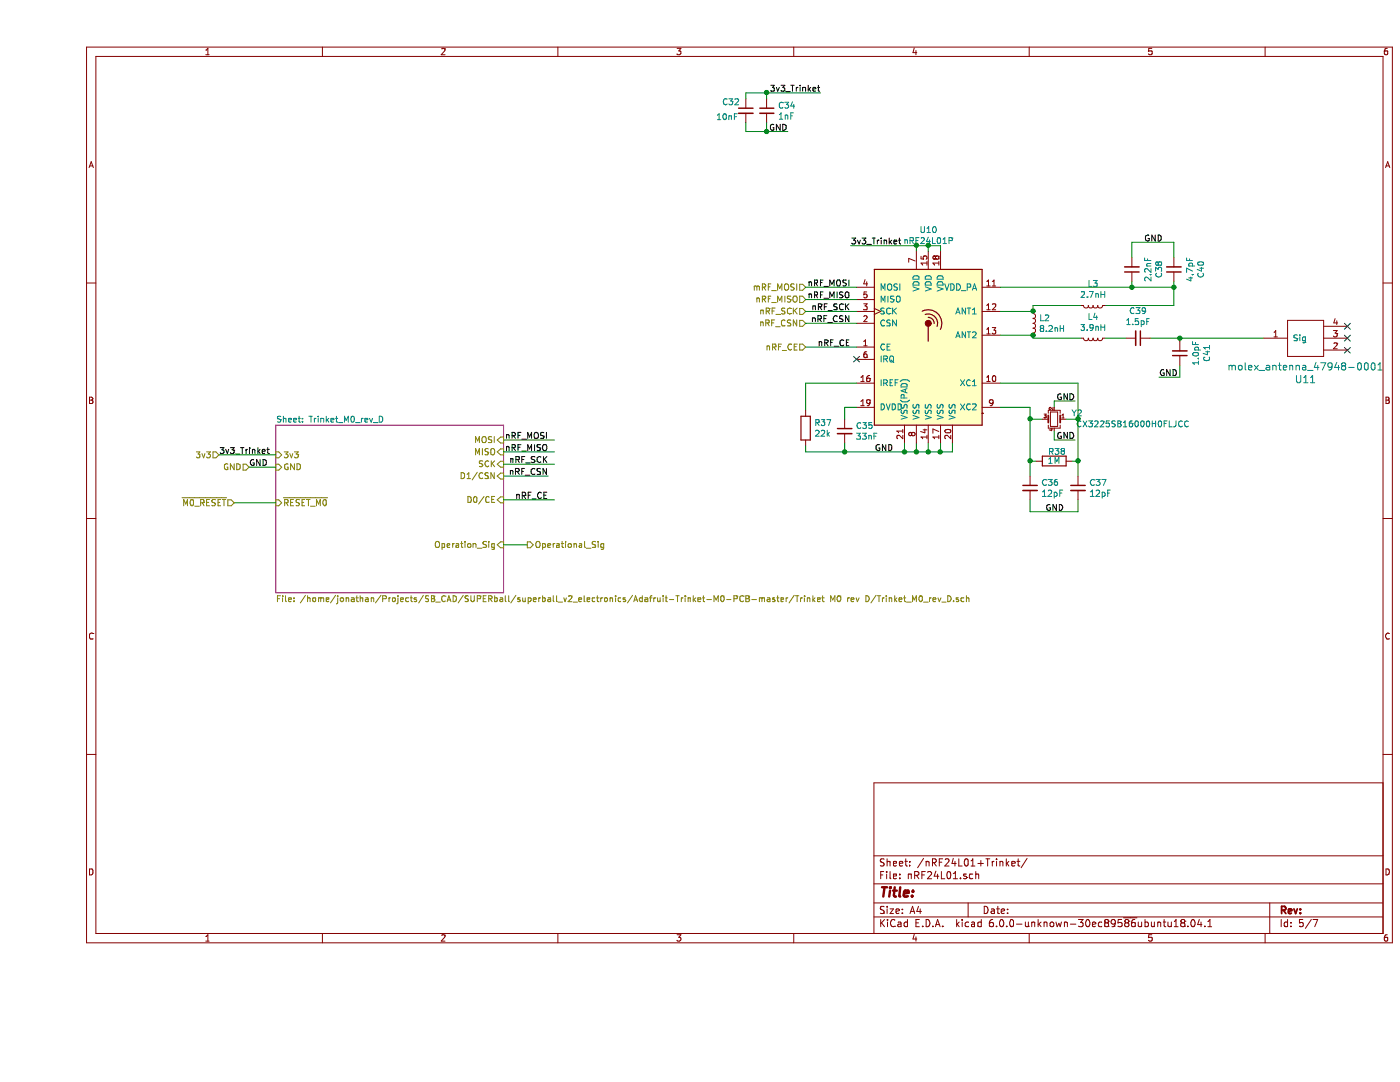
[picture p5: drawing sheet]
EESchema Schematic File Version 5
LIBS:main_board_onion-cache
EELAYER 29 0
EELAYER END
$Descr A4 11693 8268
encoding utf-8
Sheet 5 7
Title ""
Date ""
Rev ""
Comp ""
Comment1 ""
Comment2 ""
Comment3 ""
Comment4 ""
$EndDescr
$Comp
L Device:C_Small C34
U 1 1
P 6075 925
F 0 "C34" H 6167 971 50  0000 L CNN
F 1 "1nF" H 6167 880 50  0000 L CNN
F 2 "Capacitor_SMD:C_0402_1005Metric" H 6075 925 50  0001 C CNN
F 3 "~" H 6075 925 50  0001 C CNN
	1    6075 925 
	1    0    0    -1  
$EndComp
Wire Wire Line
	6075 825  6075 775 
Wire Wire Line
	5900 775  6075 775 
$Comp
L Device:C_Small C32
U 1 1
P 5900 925
F 0 "C32" H 5700 1000 50  0000 L CNN
F 1 "10nF" H 5650 875 50  0000 L CNN
F 2 "Capacitor_SMD:C_0402_1005Metric" H 5900 925 50  0001 C CNN
F 3 "~" H 5900 925 50  0001 C CNN
	1    5900 925 
	1    0    0    -1  
$EndComp
Wire Wire Line
	8325 3850 8275 3850
Wire Wire Line
	9125 2400 9475 2400
Wire Wire Line
	7525 2100 7525 2050
Wire Wire Line
	8275 4275 8675 4275
$Comp
L Device:C_Small C36
U 1 1
P 8275 4075
F 0 "C36" H 8367 4121 50  0000 L CNN
F 1 "12pF" H 8367 4030 50  0000 L CNN
F 2 "Capacitor_SMD:C_0402_1005Metric" H 8275 4075 50  0001 C CNN
F 3 "~" H 8275 4075 50  0001 C CNN
	1    8275 4075
	1    0    0    -1  
$EndComp
Connection ~ 6725 3775
Wire Wire Line
	7425 3700 7425 3775
Wire Wire Line
	7525 2050 7425 2050
Connection ~ 6075 1100
Wire Wire Line
	6075 1100 6250 1100
Wire Wire Line
	8275 3500 8275 3850
Text Label 8650 3675 2    50   ~ 0
GND
Wire Wire Line
	8275 3400 8275 3500
Wire Wire Line
	5900 1025 5900 1100
Text HLabel 6400 2900 0    50   Input ~ 0
nRF_CE
Connection ~ 8675 3500
Connection ~ 7425 2050
Wire Wire Line
	8275 4175 8275 4275
Wire Wire Line
	7625 3775 7525 3775
Text Label 6775 2500 2    50   ~ 0
nRF_MISO
Wire Wire Line
	7325 2100 7325 2050
Wire Wire Line
	9475 2150 9475 2025
Connection ~ 7325 2050
Connection ~ 6075 775 
Text HLabel 6400 2600 0    50   Input ~ 0
nRF_SCK
Wire Wire Line
	7425 2050 7325 2050
Wire Wire Line
	7325 3700 7325 3775
Wire Wire Line
	7625 3700 7625 3775
Wire Wire Line
	8375 3500 8275 3500
Connection ~ 7525 3775
Wire Wire Line
	7525 3775 7425 3775
Text HLabel 6400 2700 0    50   Input ~ 0
nRF_CSN
Wire Wire Line
	7525 3700 7525 3775
Wire Wire Line
	9275 2825 9525 2825
Wire Wire Line
	7425 2100 7425 2050
Wire Wire Line
	6075 1025 6075 1100
Text HLabel 6400 2400 0    50   Input ~ 0
mRF_MOSI
Wire Wire Line
	8475 3675 8650 3675
Wire Wire Line
	8300 2550 8700 2550
Connection ~ 9125 2400
NoConn ~ 10925 2925
$Comp
L Device:C_Small C35
U 1 1
P 6725 3600
F 0 "C35" H 6817 3646 50  0000 L CNN
F 1 "33nF" H 6817 3555 50  0000 L CNN
F 2 "Capacitor_SMD:C_0402_1005Metric" H 6725 3600 50  0001 C CNN
F 3 "~" H 6725 3600 50  0001 C CNN
	1    6725 3600
	1    0    0    -1  
$EndComp
Connection ~ 9475 2400
Connection ~ 8275 3500
Connection ~ 8300 2800
Wire Wire Line
	9475 2025 9125 2025
Text Label 9350 3150 0    50   ~ 0
GND
Wire Wire Line
	9125 2350 9125 2400
Wire Wire Line
	9525 3050 9525 3150
Wire Wire Line
	9475 2550 8900 2550
Text Label 6250 1100 2    50   ~ 0
GND
Wire Wire Line
	5900 825  5900 775 
Text HLabel 1750 3900 0    50   Input ~ 0
GND
Wire Wire Line
	8475 3400 8475 3350
Wire Wire Line
	8475 3350 8650 3350
Wire Wire Line
	9475 2400 9475 2550
Wire Wire Line
	8300 2800 8300 2825
Text Label 8400 4275 0    50   ~ 0
GND
Wire Wire Line
	9125 2025 9125 2150
NoConn ~ 10925 2825
Wire Wire Line
	8300 2825 8700 2825
Wire Wire Line
	9475 2350 9475 2400
Text Label 6775 2400 2    50   ~ 0
nRF_MOSI
Text HLabel 6400 2500 0    50   Input ~ 0
nRF_MISO
$Comp
L New_nRF24:nRF24L01P U10
U 1 1
P 7425 2900
F 0 "U10" H 7425 3881 50  0000 C CNN
F 1 "nRF24L01P" H 7425 3790 50  0000 C CNN
F 2 "Package_DFN_QFN:QFN-20-1EP_4x4mm_P0.5mm_EP2.5x2.5mm" H 7625 3700 50  0001 L CIN
F 3 "http://www.nordicsemi.com/eng/content/download/2726/34069/file/nRF24L01P_Product_Specification_1_0.pdf" H 7425 3000 50  0001 C CNN
	1    7425 2900
	1    0    0    -1  
$EndComp
Text Label 6775 2600 2    50   ~ 0
nRF_SCK
$Comp
L Device:Crystal_GND24_Small Y2
U 1 1
P 8475 3500
F 0 "Y2" H 8331 3454 50  0000 R CNN
F 1 " CX3225SB16000H0FLJCC " H 8331 3545 50  0000 R CNN
F 2 "Crystal:Crystal_SMD_3225-4Pin_3.2x2.5mm" H 8475 3500 50  0001 C CNN
F 3 "https://media.digikey.com/pdf/Data%20Sheets/AVX%20PDFs/CX3225SB_UKY1C-H1-16357-00_Spec.pdf" H 8475 3500 50  0001 C CNN
	1    8475 3500
	-1   0    0    1   
$EndComp
Wire Wire Line
	8675 3850 8675 3975
Wire Wire Line
	8025 3400 8275 3400
Connection ~ 9525 2825
$Comp
L Device:R R38
U 1 1
P 8475 3850
F 0 "R38" V 8550 3825 50  0000 C CNN
F 1 "1M" V 8475 3850 50  0000 C CNN
F 2 "Resistor_SMD:R_0402_1005Metric" V 8405 3850 50  0001 C CNN
F 3 "~" H 8475 3850 50  0001 C CNN
	1    8475 3850
	0    -1   -1   0   
$EndComp
Text Label 6975 3775 0    50   ~ 0
GND
Wire Wire Line
	8575 3500 8675 3500
Text Label 8650 3350 2    50   ~ 0
GND
Wire Wire Line
	9525 2825 10225 2825
Wire Wire Line
	6825 3400 6725 3400
$Comp
L Device:L_Small L4
U 1 1
P 8800 2825
F 0 "L4" V 8619 2825 50  0000 C CNN
F 1 "3.9nH" V 8710 2825 50  0000 C CNN
F 2 "Inductor_SMD:L_0402_1005Metric" H 8800 2825 50  0001 C CNN
F 3 "~" H 8800 2825 50  0001 C CNN
	1    8800 2825
	0    1    1    0   
$EndComp
Wire Wire Line
	9525 3150 9350 3150
$Comp
L Device:C_Small C40
U 1 1
P 9475 2250
F 0 "C40" V 9246 2250 50  0000 C CNN
F 1 "4.7pF" V 9337 2250 50  0000 C CNN
F 2 "Capacitor_SMD:C_0402_1005Metric" H 9475 2250 50  0001 C CNN
F 3 "~" H 9475 2250 50  0001 C CNN
	1    9475 2250
	-1   0    0    1   
$EndComp
$Comp
L Device:L_Small L3
U 1 1
P 8800 2550
F 0 "L3" V 8619 2550 50  0000 C CNN
F 1 "2.7nH" V 8710 2550 50  0000 C CNN
F 2 "Inductor_SMD:L_0402_1005Metric" H 8800 2550 50  0001 C CNN
F 3 "~" H 8800 2550 50  0001 C CNN
	1    8800 2550
	0    1    1    0   
$EndComp
Text Label 9225 2025 0    50   ~ 0
GND
Wire Wire Line
	6400 3775 6725 3775
Wire Wire Line
	6400 3200 6400 3425
$Comp
L Device:R R37
U 1 1
P 6400 3575
F 0 "R37" H 6470 3621 50  0000 L CNN
F 1 "22k" H 6470 3530 50  0000 L CNN
F 2 "Resistor_SMD:R_0402_1005Metric" V 6330 3575 50  0001 C CNN
F 3 "~" H 6400 3575 50  0001 C CNN
	1    6400 3575
	1    0    0    -1  
$EndComp
Connection ~ 8275 3850
Wire Wire Line
	8025 2800 8300 2800
Wire Wire Line
	6825 3200 6400 3200
Wire Wire Line
	8625 3850 8675 3850
$Comp
L Device:C_Small C39
U 1 1
P 9175 2825
F 0 "C39" V 8946 2825 50  0000 C CNN
F 1 "1.5pF" V 9037 2825 50  0000 C CNN
F 2 "Capacitor_SMD:C_0402_1005Metric" H 9175 2825 50  0001 C CNN
F 3 "~" H 9175 2825 50  0001 C CNN
	1    9175 2825
	0    1    1    0   
$EndComp
Wire Wire Line
	8300 2600 8300 2550
Wire Wire Line
	8025 3200 8675 3200
Connection ~ 8675 3850
$Comp
L antenna:molex_antenna_47948-0001 U11
U 1 1
P 10575 2825
F 0 "U11" H 10575 3172 60  0000 C CNN
F 1 "molex_antenna_47948-0001" H 10575 3066 60  0000 C CNN
F 2 "antenna:Molex_47948-0001" H 10575 2825 60  0001 C CNN
F 3 "" H 10575 2825 60  0001 C CNN
	1    10575 2825
	-1   0    0    1   
$EndComp
Wire Wire Line
	6725 3775 7225 3775
Connection ~ 8300 2600
NoConn ~ 10925 2725
Wire Wire Line
	9525 2850 9525 2825
Wire Wire Line
	8675 3500 8675 3850
Wire Wire Line
	8025 2400 9125 2400
Wire Wire Line
	8900 2825 9075 2825
$Comp
L Device:C_Small C41
U 1 1
P 9525 2950
F 0 "C41" V 9296 2950 50  0000 C CNN
F 1 "1.0pF" V 9387 2950 50  0000 C CNN
F 2 "Capacitor_SMD:C_0402_1005Metric" H 9525 2950 50  0001 C CNN
F 3 "~" H 9525 2950 50  0001 C CNN
	1    9525 2950
	-1   0    0    1   
$EndComp
Wire Wire Line
	8275 3850 8275 3975
Wire Wire Line
	8475 3600 8475 3675
Wire Wire Line
	8675 4275 8675 4175
Wire Wire Line
	8025 2600 8300 2600
$Comp
L Device:L_Small L2
U 1 1
P 8300 2700
F 0 "L2" H 8348 2746 50  0000 L CNN
F 1 "8.2nH" H 8348 2655 50  0000 L CNN
F 2 "Inductor_SMD:L_0402_1005Metric" H 8300 2700 50  0001 C CNN
F 3 "~" H 8300 2700 50  0001 C CNN
	1    8300 2700
	1    0    0    -1  
$EndComp
Wire Wire Line
	6725 3400 6725 3500
Wire Wire Line
	6400 3725 6400 3775
Wire Wire Line
	8675 3200 8675 3500
Wire Wire Line
	6725 3700 6725 3775
Wire Wire Line
	6075 1100 5900 1100
Text Label 6775 2050 0    50   ~ 0
3v3_Trinket
Text Label 6525 775  2    50   ~ 0
3v3_Trinket
NoConn ~ 6825 3000
Text Label 6775 2900 2    50   ~ 0
nRF_CE
Wire Wire Line
	6400 2500 6825 2500
Wire Wire Line
	6400 2400 6825 2400
Wire Wire Line
	6400 2600 6825 2600
Wire Wire Line
	6400 2900 6825 2900
Wire Wire Line
	6075 775  6525 775 
Wire Wire Line
	6775 2050 7325 2050
$Sheet
S 1975 3550 1900 1400
U 5D0BDDAB
F0 "Trinket_M0_rev_D" 50
F1 "/home/jonathan/Projects/SB_CAD/SUPERball/superball_v2_electronics/Adafruit-Trinket-M0-PCB-master/Trinket M0 rev D/Trinket_M0_rev_D.sch" 50
F2 "3v3" I L 1975 3800 50 
F3 "GND" I L 1975 3900 50 
F4 "~RESET_M0" I L 1975 4200 50 
F5 "MISO" I R 3875 3775 50 
F6 "SCK" I R 3875 3875 50 
F7 "MOSI" I R 3875 3675 50 
F8 "D0{slash}CE" I R 3875 4175 50 
F9 "D1{slash}CSN" I R 3875 3975 50 
F10 "Operation_Sig" I R 3875 4550 50 
$EndSheet
Text Label 6775 2700 2    50   ~ 0
nRF_CSN
Wire Wire Line
	6400 2700 6825 2700
Wire Wire Line
	3875 3675 4300 3675
Text Label 4250 3875 2    50   ~ 0
nRF_SCK
Text Label 4250 3775 2    50   ~ 0
nRF_MISO
Text Label 4250 4175 2    50   ~ 0
nRF_CE
Wire Wire Line
	3875 4175 4300 4175
Text Label 4250 3975 2    50   ~ 0
nRF_CSN
Wire Wire Line
	3875 3775 4300 3775
Wire Wire Line
	3875 3975 4250 3975
Text Label 4250 3675 2    50   ~ 0
nRF_MOSI
Wire Wire Line
	3875 3875 4300 3875
Text Label 1750 3900 0    50   ~ 0
GND
Wire Wire Line
	1975 3900 1750 3900
Text Label 1500 3800 0    50   ~ 0
3v3_Trinket
Wire Wire Line
	1975 3800 1500 3800
Wire Wire Line
	1975 4200 1625 4200
Text HLabel 1625 4200 0    50   Input ~ 0
~M0_RESET
Text HLabel 1500 3800 0    50   Input ~ 0
3v3
$Comp
L Device:C_Small C37
U 1 1
P 8675 4075
F 0 "C37" H 8767 4121 50  0000 L CNN
F 1 "12pF" H 8767 4030 50  0000 L CNN
F 2 "Capacitor_SMD:C_0402_1005Metric" H 8675 4075 50  0001 C CNN
F 3 "~" H 8675 4075 50  0001 C CNN
	1    8675 4075
	1    0    0    -1  
$EndComp
Connection ~ 7325 3775
Connection ~ 7425 3775
Wire Wire Line
	7425 3775 7325 3775
Wire Wire Line
	7225 3700 7225 3775
Connection ~ 7225 3775
Wire Wire Line
	7225 3775 7325 3775
Text HLabel 4075 4550 2    50   Output ~ 0
Operational_Sig
Wire Wire Line
	3875 4550 4075 4550
$Comp
L Device:C_Small C38
U 1 1
P 9125 2250
F 0 "C38" V 8896 2250 50  0000 C CNN
F 1 "2.2nF" V 8987 2250 50  0000 C CNN
F 2 "Capacitor_SMD:C_0402_1005Metric" H 9125 2250 50  0001 C CNN
F 3 "~" H 9125 2250 50  0001 C CNN
	1    9125 2250
	-1   0    0    1   
$EndComp
$EndSCHEMATC
